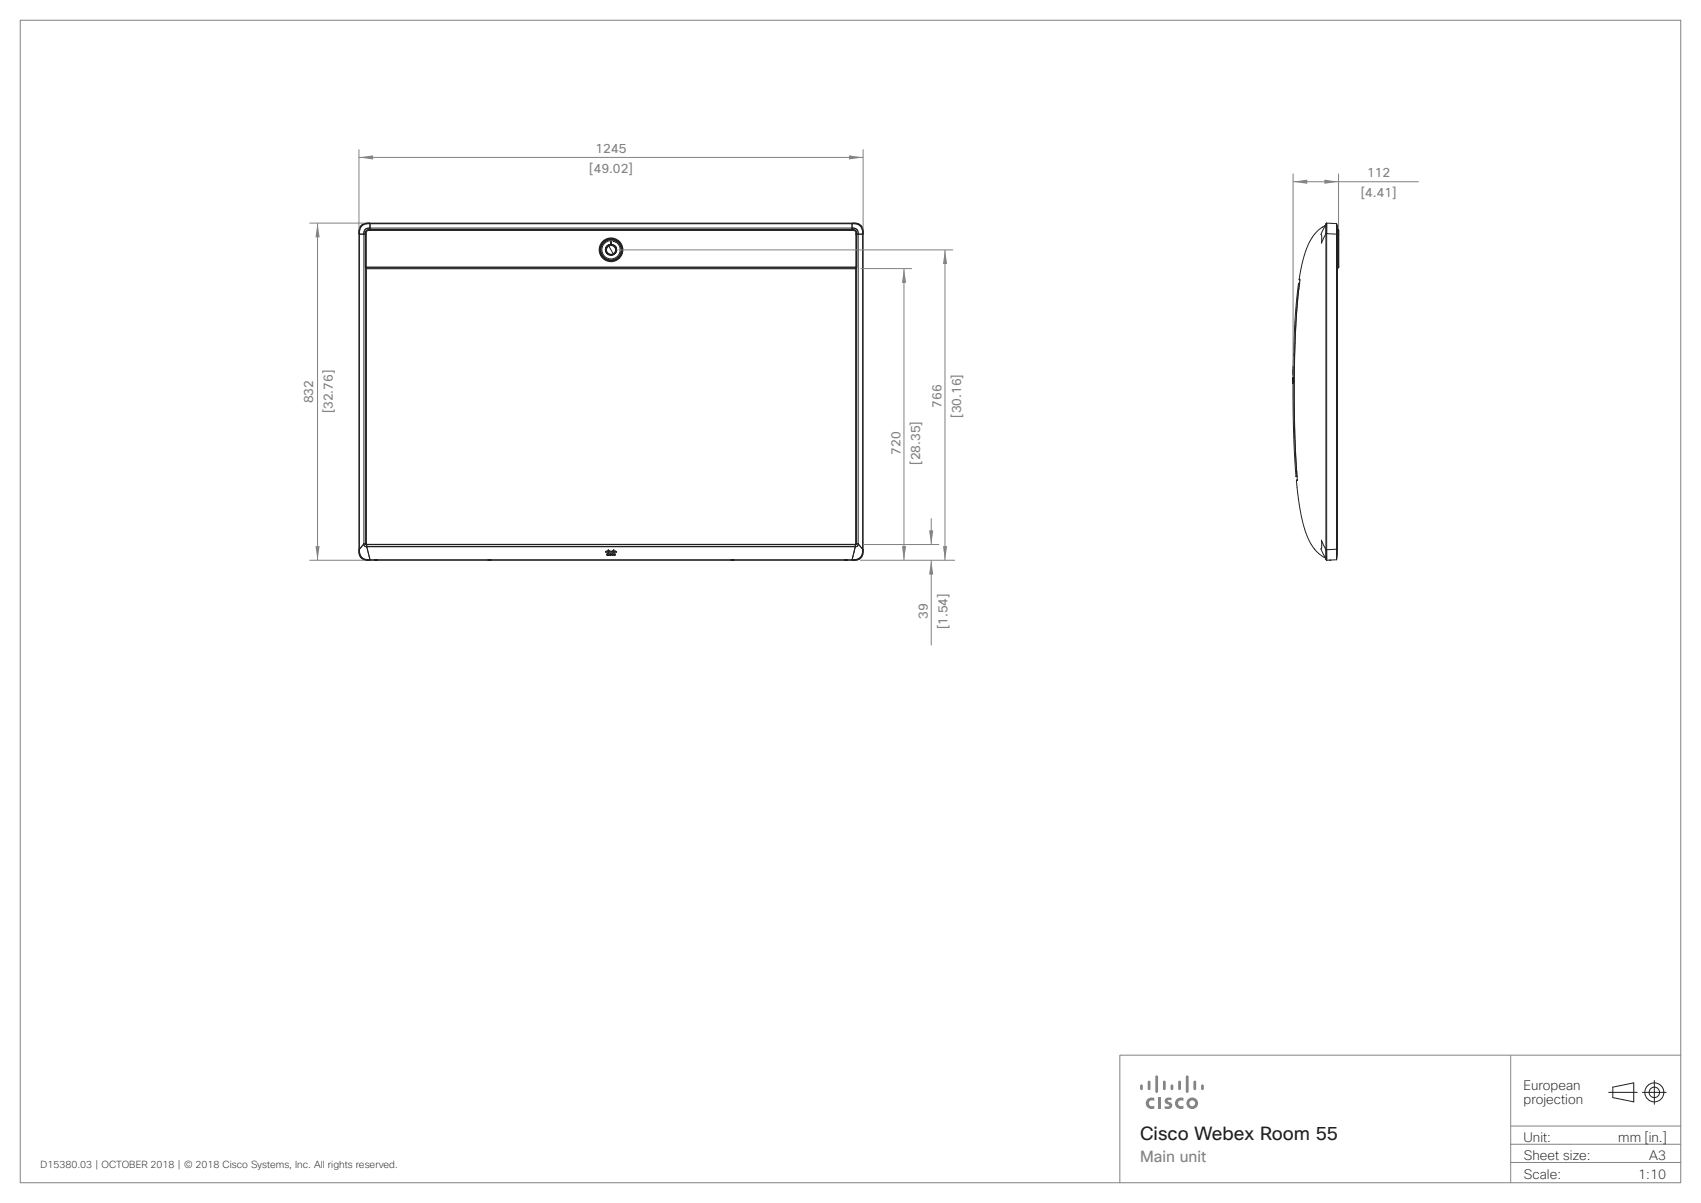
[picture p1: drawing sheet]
<svg xmlns="http://www.w3.org/2000/svg" width="420mm" height="297mm" viewBox="0 0 420 297" stroke-linecap="round" stroke-linejoin="round" font-family="sans-serif">
<path d="M373 278h42M373 260.6v31.4M415 260.5h-138.5v31.5M373 287h42M373 282.5h42" fill="none" stroke="#848484" stroke-width=".25"/>
<g fill="none" stroke="#231f20" stroke-width=".25">
<path d="M397.2 269.7h7M398.2 268.4l5.2-1.1v4.7l-5.2-1zM405.5 269.7h5.9M408.5 266.8v5.8"/>
<circle cx="408.5" cy="269.7" r="1.29"/>
<circle cx="408.5" cy="269.7" r="2.35"/>
</g>
<g fill="#808285">
<path d="M286 271h.6v2.7h-.6z"/>
<path d="M290.4 271.5a1.67 1.67 0 0 1 1.8-.4v.7a.8 .8 0 0 0-1.1 0 .8 .8 0 0 0 0 1.1 .8 .8 0 0 0 1.1 .1v.7a1.47 1.47 0 0 1-1.7-.4 1.47 1.47 0 0 1-.1-1.8z"/>
<path d="M283.2 271.5a1.66 1.66 0 0 1 1.8-.4v.7a.8 .8 0 0 0-1.1 0 .8 .8 0 0 0 0 1.1 .8 .8 0 0 0 1.1 .1v.7a1.47 1.47 0 0 1-1.7-.4 1.47 1.47 0 0 1-.1-1.8z"/>
<path d="M287.8 271.2l.8-.2 .7 .1v.5h-.8l-.1 .3a.94 .94 0 0 1 1 .8 .94 .94 0 0 1-.8 1.1l-1-.1v-.6l.9 .1 .2-.3-.1-.2a.97 .97 0 0 1-.8-1.5z"/>
<path d="M281.5 267.9l.3-.2 .3 .2 .1 .9-.2 .3-.5-.1z"/>
<path d="M283.6 266.8h.3l.2 .3v1.7l-.4 .3-.3-.3v-1.7z"/>
<path d="M285.3 265.7l.5-.2 .1 .3v3.7l-.3 .3-.3-.3z"/>
<path d="M287.2 267l.3-.2 .3 .3v1.7l-.3 .3-.4-.3z"/>
<path d="M289.1 267.9l.3-.2 .3 .2v.9l-.2 .3-.4-.1z"/>
<path d="M291.1 266.8h.3l.2 .3v1.7l-.3 .3-.4-.3v-1.7z"/>
<path d="M293 265.5h.3l.2 .3v3.7l-.4 .3-.3-.3v-3.7z"/>
<path d="M294.8 266.8h.4l.2 .3v1.7l-.4 .3-.3-.3v-1.7z"/>
<path d="M296.7 267.8h.4l.1 .3v.9l-.3 .1-.3-.3z"/>
<path d="M293.7 272.4a.72 .72 0 0 0 1.4 0 .72 .72 0 0 0-1.4 0zM293 272.4a1.44 1.44 0 0 1 2.8 0 1.44 1.44 0 0 1-2.8 0z"/>
</g>
<g fill="none" stroke="#808285" stroke-width=".25">
<path d="M5 5h410v287h-410zM88.6 38.9h124.5M88.6 36.9v19.5M213.1 36.9v19.5M76.4 55.1h13.6M78.4 55.1v83.2M319.3 42.9v49.8M319.3 44.9h31M330.5 42.9v13.6M152.7 61.7h82.6M212.5 66.3h12.7M223.2 66.3v72"/>
<path d="M233.3 61.7v76.6M76.4 138.3h13.6M212.4 138.3h23.4M213.1 134.4h18.8M229.9 127.9v6.5M229.9 138.3v21"/>
</g>
<g fill="none" stroke="#231f20" stroke-width=".25">
<path d="M88.6 57.7l.2 .1M88.6 57.7v78M88.8 57.8h1.1M88.8 57.8v77.8M89.9 57.8v76.5M89.9 57.8h.3M90.2 57.8h.1M90.2 57.8v8.1M90.3 57.8h.1M90.4 57.8l.1 8.4M90.5 56.9l.7-.2h119.4a.87 .87 0 0 1 .9 1.1v8.1l-.2 .2h-120.8l-.2-.2v-8.2zM91.2 55.1h119.3"/>
<path d="M91.2 55.1l.2 .1M91.2 55.1h-.1a2.13 2.13 0 0 0-2.5 2.6M91.2 55.1l-1.2 .1-.8 .5-.5 .8-.1 1.2M91.4 55.2h119M91.4 55.2a2.17 2.17 0 0 0-2.6 2.6M91.4 56.3a1.25 1.25 0 0 0-1.5 1.5M91.4 55.2h-.3a2.12 2.12 0 0 0-2.3 2.6M91.4 56.3v.4M91.4 55.2v1.1M91.4 56.3h119M91.4 56.9h119M91.4 56.9l-.8 .2-.2 .7"/>
<path d="M91.4 56.7h119M91.4 56.7v.2M91.4 56.7a.94 .94 0 0 0-1.2 1.1M149.1 59.7a2.7 2.7 0 0 1 3.6 0M149.1 59.6v.1M149.5 59.3h.1M149.6 59.3h.1M150 59.1h.1M150.2 59.1h-.1M150.8 59.8h.1M150.8 59.8v.2M150.9 59.8l.1 .2"/>
<path d="M150.9 59.8h.1M151.3 59h.1M151.4 59h.1M151.5 59.6l.1 .1M151.9 59.9h.1M152 59.2h.1M152.2 59.3h.1M152.7 59.6v.1M210.4 56.9l.7 .2 .2 .7M210.4 56.7a.94 .94 0 0 1 1.1 1.1M210.4 56.7v.2M210.4 56.3a1.25 1.25 0 0 1 1.5 1.5"/>
<path d="M210.4 56.3v.4M210.4 55.2v1.1M210.4 55.2a2.17 2.17 0 0 1 2.6 2.6M210.5 55.1l-.1 .1M210.5 55.1h.2a2.13 2.13 0 0 1 2.4 2.6M210.5 55.1a2.17 2.17 0 0 1 2.6 2.6M211.3 57.8v8.4M211.3 57.8h.2M211.5 57.8h.4M211.5 57.8v8.1M211.9 57.8h1.1M211.9 57.8v76.5"/>
<path d="M213 57.8v77.8M213.1 57.7l-.1 .1M213.1 57.7v78M327.4 55.6h.1M327.4 55.6l-1.3 2.3 .2 .5v1.6l1.1-2.3M327.4 55.3v2.4M327.4 57.7h.2M327.4 57.7v78M327.4 55.6l-.9 .5a13 13 0 0 0-4.9 8.4l-.8 4.5h.2l-.9 8.5-.4 10.5-.1 15.9 .7 14.7M327.6 55.1l-.2 .2M327.6 55.1v2.6M327.6 57.7v78"/>
<path d="M327.6 57.7l2.4 .1M327.6 55.1l2.4 .1M330 55.2v2.6M330 55.2l.2 1.1v78M330 55.3v2.5M330 57.8h.3M330 57.8v77.8M330.2 56.7h.1M330.3 56.7v1.1M330.3 57.8h.2M330.3 57.8v8.4M330.3 56.7l.3 .2v.9"/>
<path d="M330.5 56.7h.1M330.5 57.8h.1M330.5 56.7v1.1M330.5 57.8v8.3M330.6 57.8v8.1M90.2 65.9l.3 .3M90.2 65.9h121.3M90.4 66.2h.1M90.4 66.2v68.2M90.4 66.4h121M90.4 65.9h.1M90.5 66.2h120.8"/>
<path d="M148.3 60.8l-.1 1.3 .3 .8M149.4 63.9l1.3 .5M149.5 61.6a1.4 1.4 0 0 0 1.4 1.4 1.4 1.4 0 0 0 1.4-1.4M149.5 61.6l.2 .6M149.5 61.6v.1M149.6 61.8v.1M149.6 61.1l-.1 .5M149.7 60.9l-.2 .7M149.7 62.4l.1 .1M150.2 60.5a1.29 1.29 0 0 0-.7 1.1M150.3 60.7l1.1 1.9M150.3 60.7a1.09 1.09 0 0 1 1.5 .4 1.09 1.09 0 0 1-.4 1.5"/>
<path d="M150.3 60.7a1.09 1.09 0 0 0-.4 1.5 1.09 1.09 0 0 0 1.5 .4M150.4 64.3h.1M150.6 64.4a2.69 2.69 0 0 1-2-4.1 2.69 2.69 0 0 1 4.6 0 2.69 2.69 0 0 1-2.1 4.1M150.7 64.4h.1M150.8 64.4a2.69 2.69 0 0 1-2.2-4.1 2.69 2.69 0 0 1 4.6 0 2.69 2.69 0 0 1-2.2 4.1M150.8 64.4h.2M150.8 60h.1M150.9 62.9h.1M150.9 60h.1M151 64.4h.1M151.3 64.3h.1M151.9 60.7l.3 .9"/>
<path d="M152 62.4l-.1 .1M152 60.9l.2 .7M152.1 61.7a1.19 1.19 0 0 0-1.4-1.2 1.19 1.19 0 0 0-.9 1.5 1.19 1.19 0 0 0 1.7 .7M152.1 61.7l-.2 .6-.4 .4M152.1 61.7a1.23 1.23 0 0 0-1.4-1.3 1.23 1.23 0 0 0-1 1.6 1.23 1.23 0 0 0 1.8 .7M152.1 61.1l.1 .5M152.2 61.6v.2M152.2 61.6l-.1 .6M152.4 63.9l-1.4 .5M153.4 60.8l.2 .9-.3 1.2M211.3 65.9h.1M211.4 66.1v68.3h-121"/>
<path d="M211.4 66.2h.1M211.4 66.1v.1M211.4 66.1v68.2M211.5 65.9l-.2 .3M320.6 70h.2M320.6 70l-.9 9.5-.4 12.3M320.7 70h.1M320.7 70h-.1M320.8 68.9l.2 .3M320.8 70l-.8 9.6-.4 12.1v13.4l.5 11.4M320.9 70h-.2M320.9 70h-.1"/>
<path d="M320.9 69.8v.2M330.2 65.9h.3M330.2 66.2h.1M330.5 66.1l-.2 .1M330.5 66.1h.1M330.5 65.9h.1M330.6 65.9l-.1 .2M319.3 94.4l.1 12.8 .6 10.4M319.3 94.3v.3M319.3 94.2v.1M319.3 94.2v.4M319.3 93.9v.7"/>
<path d="M319.3 93.9v.4M319.3 93.8v.8M319.3 93.8v.1M319.3 93.9v.8zM319.3 93.5v.1M319.3 93.6v.3M319.3 93.3v.3M319.3 93.3h.1M319.3 93.3v.7M319.3 93.6v.7M319.3 93.9h.1M319.3 93.2v.7z"/>
<path d="M319.3 92.5v.1zM319.3 92.1v1.5M319.3 92.1v.2v-.2M319.3 91.8v.3M319.3 92.1v.2zM319.3 91.3v.8M319.3 91.1v.2zM319.3 91.6v.2zM319.3 90.6v1.9M319.3 90.5v.1zM320 117.6h.1M320 117.6h.2"/>
<path d="M320.1 117.6h.1M320.1 117.6h.2M320.1 118.7h.1M320.1 118.7l1 7.8 .7 2.9 .8 2.6 1 2.1 1.1 1.6 1.3 1.3 1.4 .8M320.1 118.7h.2M320.1 116.5l.1 1.1M320.2 117.6h.1M320.2 116.4l-.1 .1M320.3 117.6h.1M320.3 118.4l-.2 .3zM320.3 118.6v.1M88.6 135.7a2.17 2.17 0 0 0 2.6 2.6"/>
<path d="M88.6 135.7l.1 1.2 .5 .8 .8 .5 1.2 .1M88.8 135.6v1a2.1 2.1 0 0 0 2.6 1.6M88.8 135.6v.2a2.12 2.12 0 0 0 2.6 2.4M88.8 135.6l-.2 .1M89.9 134.3l-1.1 1.3M89.9 134.3a.58 .58 0 0 0 .7 .7M89.9 134.3h.5v.2M90.4 134.4h121M90.6 134.5h-.2M90.6 135l.8 3.2M90.6 134.5v.5M90.6 135h120.6"/>
<path d="M91.2 138.3h119.3M91.4 138.2h119M91.4 138.2l-.2 .1M92.5 138.3h.4zM92.5 138.3h.8zM92.6 138.3h.1M92.6 138.3h.5M92.9 138.2v.1M92.9 138.3h.4zM93.2 138.3h-.1M120.5 138.3h.4zM120.5 138.3h.8z"/>
<path d="M120.9 138.2v.1M120.9 138.3h.4zM121.2 138.3h-.6M149.5 136.1l.1 .3zM149.8 136.7h.3l-.2 .2 .2 .2h-.3zM149.9 136v.4zM150.2 135.8v.7zM150.3 136.7l.1 .5zM150.5 136l.1 .4zM150.6 136.7h.3l-.2 .1 .2 .2-.1 .1h-.2l.2-.1zM150.8 136.1l.1 .3zM151.1 136.7h.3l-.3 .2 .3 .2h-.4z"/>
<path d="M151.2 136v.4zM151.5 135.8v.7zM151.8 136v.4zM152.1 136.1l.1 .3zM180.5 138.3h.4zM180.5 138.3h.8zM180.9 138.2v.1M180.9 138.3h.4zM181.2 138.3h-.6M208.5 138.3h.4zM208.5 138.3h.8zM208.6 138.3h.5"/>
<path d="M208.9 138.2v.1M208.9 138.3h.4zM209.2 138.3h-.1M210.4 138.2l.1 .1M211.2 134.5v.5M211.2 134.5h.2M211.2 135l-.8 3.2M211.4 134.3v.2M211.4 134.3h.5M211.4 134.3h.1M211.9 134.3a.58 .58 0 0 1-.7 .7M211.9 134.3l1.1 1.3"/>
<path d="M213 135.6l-.2 1.5a2.17 2.17 0 0 1-2.4 1.1M213 135.6a2.17 2.17 0 0 1-2.6 2.6M213 135.6l.1 .1M213.1 135.7a2.17 2.17 0 0 1-2.6 2.6M213.1 135.7l-.1 1.2-.5 .8-.8 .5-1.2 .1M327.3 137.8h.1M327.4 135.7v2.4M327.4 135.7h.2M327.4 135.6l-1.1-2.2v1.6l-.2 .5 1.3 2.3M327.4 138.1l.2 .2M327.6 135.7v2.6M328.6 138.3h-.4"/>
<path d="M330 135.6v2.6M330 138.2l-2.4 .1M330 135.6l-2.4 .1M330.2 136.6v.1M330.2 135l-.2 3.2M330.2 135v.6M330.2 134.3v.7M330.2 134.3l-.2 1.3"/>
<circle cx="150.8" cy="61.7" r="1.3"/>
<circle cx="150.9" cy="61.7" r="1.37"/>
<circle cx="150.9" cy="61.7" r="2.25"/>
<circle cx="150.9" cy="61.7" r="2.66"/>
<circle cx="150.9" cy="61.7" r="2.53"/>
<circle cx="150.9" cy="61.7" r="2.7"/>
<circle cx="150.9" cy="61.7" r="2.75"/>
<circle cx="150.9" cy="61.7" r="2.52"/>
<circle cx="150.9" cy="61.7" r="2.93"/>
<circle cx="150.9" cy="61.7" r="1.29"/>
<circle cx="151.7" cy="136.9" r=".12"/>
<circle cx="151.7" cy="136.9" r=".25"/>
</g>
<g fill="#808285">
<path d="M88.6 38.9l3.5-.5v1z"/>
<path d="M209.6 38.4l3.5 .5-3.5 .5z"/>
<path d="M78.4 55.1l.5 3.5h-1z"/>
<path d="M77.9 134.8h1l-.5 3.5z"/>
<path d="M319.3 44.9l3.5-.5v1z"/>
<path d="M327 44.4l3.5 .5-3.5 .5z"/>
<path d="M233.3 61.7l.6 3.5h-1.1z"/>
<path d="M223.2 66.3l.5 3.5h-1z"/>
<path d="M229.9 138.3l.5 3.5h-1z"/>
<path d="M232.8 134.8h1.1l-.6 3.5z"/>
<path d="M222.7 134.8h1l-.5 3.5z"/>
<path d="M229.4 130.9h1l-.5 3.5z"/>
</g>
<text font-size="4.6" fill="#231f20" x="281.5" y="281.4">Cisco Webex Room 55</text>
<text font-size="3.9" fill="#808285" x="281.5" y="286.8">Main unit</text>
<g font-size="3.3" fill="#231f20">
<text x="376.2" y="269.1">European</text>
<text x="376.2" y="272.5">projection</text>
<text x="376.2" y="281.8">Unit:</text>
<text x="399.6" y="281.8">mm [in.]</text>
<text x="376.3" y="286.3">Sheet size:</text>
<text x="407.2" y="286.3">A3</text>
<text x="376.3" y="291">Scale:</text>
<text x="404.5" y="291">1:10</text>
</g>
<g font-size="3.2" fill="#808080">
<text x="147.1" y="37.8">1245</text>
<text x="145.5" y="42.6">[49.02]</text>
<text x="337.6" y="43.8">112</text>
<text x="336" y="48.6">[4.41]</text>
<text x="77.3" y="99.6" transform="rotate(-90 77.3 99.6)">832</text>
<text x="232.5" y="100.6" transform="rotate(-90 232.5 100.6)">766</text>
<text x="82.2" y="102.1" transform="rotate(-90 82.2 102.1)">[32.76]</text>
<text x="237.4" y="103.1" transform="rotate(-90 237.4 103.1)">[30.16]</text>
<text x="222.4" y="112.2" transform="rotate(-90 222.4 112.2)">720</text>
<text x="227.2" y="114.7" transform="rotate(-90 227.2 114.7)">[28.35]</text>
<text x="229.1" y="152.9" transform="rotate(-90 229.1 152.9)">39</text>
<text x="234" y="155.4" transform="rotate(-90 234 155.4)">[1.54]</text>
</g>
<text font-size="2.5" fill="#231f20" x="10" y="288.3">D15380.03 | OCTOBER 2018 | © 2018 Cisco Systems, Inc. All rights reserved.</text>
</svg>
